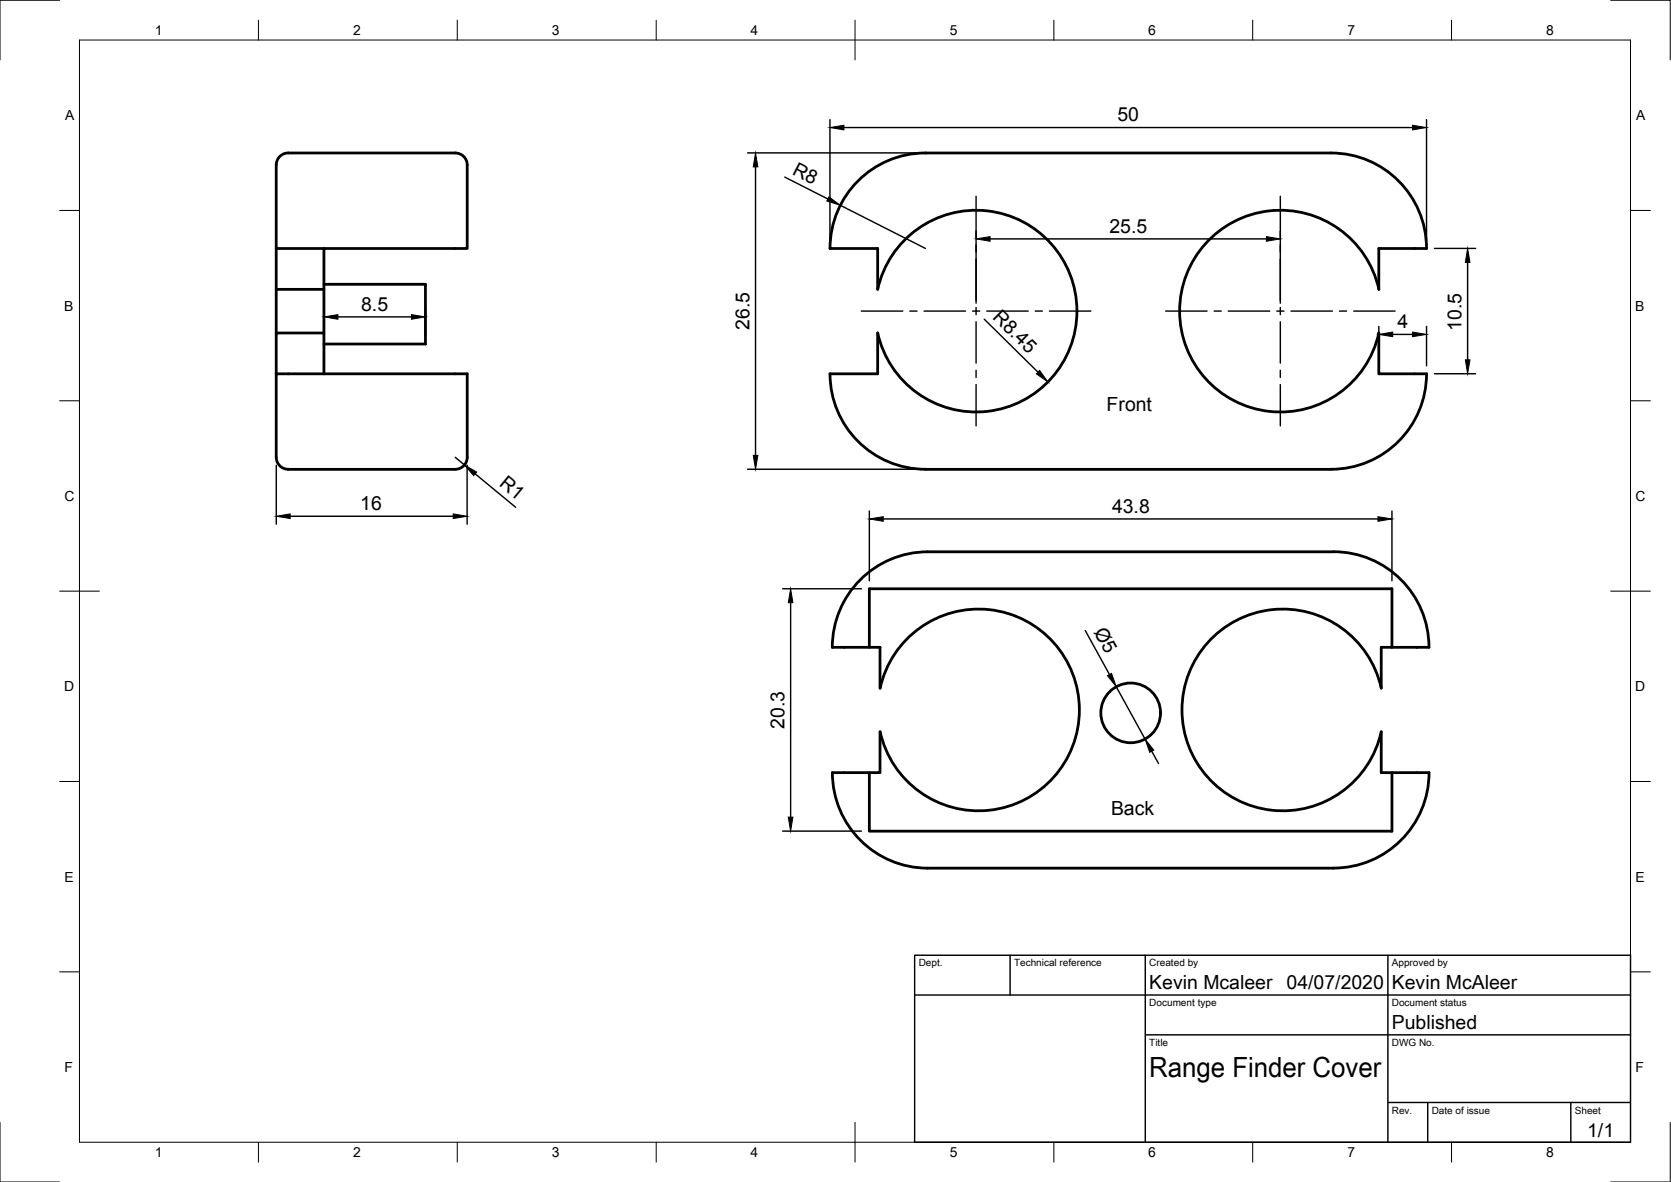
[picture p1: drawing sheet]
<svg xmlns="http://www.w3.org/2000/svg" width="420mm" height="297mm" viewBox="0 0 420 297" stroke-linecap="round" stroke-linejoin="round" font-family="sans-serif">
<!-- layer: Visible -->
<g fill="none" stroke="#000" stroke-width=".7">
<path d="M70.6 39.1l1.2-.6 .7-.1h42a3.3 3.3 0 0 1 3 4.1v19.9h-48.1v-19.9a4.1 4.1 0 0 1 1.2-3.4zM215.7 45.5a23.9 23.9 0 0 1 17-7.1h102a23.9 23.9 0 0 1 23.9 24h-11.9v10.3a25.3 25.3 0 0 0-39-15.5 25.3 25.3 0 0 0 0 41.9 25.3 25.3 0 0 0 39-15.4v10.2h12a24 24 0 0 1-24 24h-102a24 24 0 0 1-24-24h12v-10.2a25.3 25.3 0 0 0 39 15.4 25.3 25.3 0 0 0 0-41.9 25.3 25.3 0 0 0-39 15.5v-10.3h-12a23.7 23.7 0 0 1 7-16.9zM69.4 62.4v10.3M81.4 71.4h25.6v15.1h-25.6M81.4 62.4v31.5M81.4 72.7h-12v11M81.4 83.7h-12v10.2M69.4 114.9v-21h48.1v21M117.5 114.9a2.99 2.99 0 0 1-3 3h-42a3 3 0 0 1-3-3M218.6 162.7v-14.7h131.4v14.7M221.3 172.9v-10.2h-12a23.9 23.9 0 0 1 24-24l102-.1a23.9 23.9 0 0 1 24 24.1h-12v10.2a25.3 25.3 0 0 0-39-15.5 25.3 25.3 0 0 0 0 42 25.3 25.3 0 0 0 39-15.5M221.3 172.9a25.3 25.3 0 0 1 39-15.5 25.3 25.3 0 0 1 0 42 25.3 25.3 0 0 1-39-15.5"/>
<path d="M209.3 194.2a24 24 0 0 0 24 24h102M218.6 194.2v14.7h131.4v-14.7M221.3 183.9v10.3h-12M347.3 183.9v10.3h12a23.9 23.9 0 0 1-24 24"/>
<circle cx="284.3" cy="179.2" r="7.5"/>
</g>
<!-- layer: Border -->
<g fill="none" stroke="#000" stroke-width=".25">
<path d="M15 .1h-15v15M20 10.1h390v276.9h-390zM65 5.1v5M115 5.1v5M165 5.1v5M215 5.1v10M265 5.1v5M315 5.1v5M365 5.1v5M405 .1h15v15M15 52.9h5M410 52.9h5"/>
<path d="M15 100.7h5M410 100.7h5M15 148.6h10M405 148.6h10M15 196.4h5M410 196.4h5M15 244.2h5M410 244.2h5M0 282.1v14.9h15M65 287v5M115 287v5M165 287v5"/>
<path d="M215 282.1v9.9M265 287v5M315 287v5M365 287v5M420 282.1v14.9h-15"/>
</g>
<!-- layer: TitleBlock -->
<path d="M230 240.1h180v46.9h-180zM230 250h180M254 240.1v9.9M288 240.1v46.9M349 240.1v46.9M288 260.1h122M349 277.1h61M359 277.1v9.9M395 277.1v9.9" fill="none" stroke="#000" stroke-width=".36"/>
<!-- layer: Center Lines -->
<g fill="none" stroke="#000" stroke-width=".36">
<path d="M245.4 49.3v10.4M321.9 49.3v10.4M216.6 78.2h10.4M228.8 78.2h1.8M232.3 78.2h10.5M244.5 78.2h1.8M245.4 61.5v1.8M245.4 65.1v10.4M245.4 77.3v1.8M248.1 78.2h10.4M260.3 78.2h1.8M263.9 78.2h10.4"/>
<path d="M293.1 78.2h10.4M305.3 78.2h1.8M308.8 78.2h10.5M321 78.2h1.8M321.9 61.5v1.8M321.9 65.1v10.4M321.9 77.3v1.8M324.6 78.2h10.4M336.8 78.2h1.8M340.4 78.2h10.4M245.4 80.9v10.4M245.4 93.1v1.7"/>
<path d="M245.4 96.6v10.4M321.9 80.9v10.4M321.9 93.1v1.7M321.9 96.6v10.4"/>
</g>
<!-- layer: Dimensions -->
<g fill="none" stroke="#000" stroke-width=".36">
<path d="M188 38.4h42.7M208.7 30.1v30.3M212.2 32.1h143M358.7 30.1v30.3M190 41.9v72.5M197.3 44.5l10.9 5.5M211.3 51.6l21.4 10.8M245.4 58v18.2M321.9 58v18.2M81.5 77.6v6.8M85 79.6h18.5M107 77.6v6.8"/>
<path d="M248.9 60h69.5M360.7 62.4h10.3M369 65.9v24.5M247.5 80.2l13.5 13.3M346.7 82v9.9M350.2 84h5M358.7 82v9.9M360.7 93.9h10.3M69.5 116.9v14.8M114.5 114.9l2.3 1.9M117.5 116.9v14.8M119.5 119.1l10.1 8.4"/>
<path d="M188 117.9h42.7M73 129.7h41M218.6 128.4v17.6M222.1 130.4h124.4M350 128.4v17.6M196.8 148h19.8M198.8 151.5v53.8M272.9 158.5l6.1 11M280.7 172.6l7.2 13.1M289.6 188.8l1.7 3.1M196.8 208.9h19.8"/>
</g>
<g fill="#000" stroke="#000" stroke-width=".25">
<path d="M208.7 32.1l3.5-.6v1.1zM355.2 31.5l3.5 .6-3.5 .5zM190 38.4l.6 3.5h-1.2zM208.4 49.5l2.9 2.1-3.4-1.1zM245.4 60l3.5-.5v1.1zM318.4 59.5l3.5 .5-3.5 .6zM81.5 79.6l3.5-.5v1.1zM103.5 79.1l3.5 .5-3.5 .6zM369 62.4l.6 3.5h-1.2zM261.4 93.1l2.1 2.9-2.9-2.1zM346.7 84l3.5-.6v1.2zM355.2 83.4l3.5 .6-3.5 .6z"/>
<path d="M368.4 90.4h1.2l-.6 3.5zM116.8 116.8l3 1.8-.7 .9zM189.4 114.4h1.2l-.6 3.5zM69.5 129.7l3.5-.6v1.2zM114 129.1l3.5 .6-3.5 .6zM218.6 130.4l3.5-.6v1.2zM346.5 129.8l3.5 .6-3.5 .6zM198.8 148l.6 3.5h-1.2zM278.5 169.8l1-.6 1.2 3.4zM287.9 185.7l2.2 2.8-1 .6zM198.2 205.3h1.2l-.6 3.6z"/>
</g>
<text font-size="7" x="289" y="270.6">Range Finder Cover</text>
<g font-size="4.9">
<text x="281" y="30.5">50</text>
<text x="199" y="43.6" transform="rotate(27 199 43.6)">R8</text>
<text x="279" y="58.5">25.5</text>
<text x="90.8" y="78.1">8.5</text>
<text x="188.4" y="82.9" transform="rotate(-90 188.4 82.9)">26.5</text>
<text x="249.4" y="79.9" transform="rotate(45 249.4 79.9)">R8.45</text>
<text x="351.4" y="82.5">4</text>
<text x="367.5" y="83.1" transform="rotate(-90 367.5 83.1)">10.5</text>
<text x="278.3" y="103.3">Front</text>
<text x="125.3" y="122" transform="rotate(40 125.3 122)">R1</text>
<text x="90.6" y="128.2">16</text>
<text x="279.6" y="128.9">43.8</text>
<text x="274.9" y="158.8" transform="rotate(61 274.9 158.8)">Ø5</text>
<text x="197.2" y="183.1" transform="rotate(-90 197.2 183.1)">20.3</text>
<text x="279.4" y="204.8">Back</text>
<text x="289" y="248.5">Kevin Mcaleer</text>
<text x="323.5" y="248.5">04/07/2020</text>
<text x="350" y="248.5">Kevin McAleer</text>
<text x="350" y="258.6">Published</text>
<text x="399.1" y="285.7">1/1</text>
</g>
<g font-size="3.5">
<text x="39" y="8.8">1</text>
<text x="88.8" y="8.8">2</text>
<text x="138.8" y="8.8">3</text>
<text x="188.7" y="8.8">4</text>
<text x="238.8" y="8.8">5</text>
<text x="288.7" y="8.8">6</text>
<text x="338.8" y="8.8">7</text>
<text x="388.8" y="8.8">8</text>
<text x="16.4" y="30.2">A</text>
<text x="411.4" y="30.2">A</text>
<text x="16.2" y="78">B</text>
<text x="411.2" y="78">B</text>
<text x="16.2" y="125.9">C</text>
<text x="411.2" y="125.9">C</text>
<text x="16.2" y="173.7">D</text>
<text x="411.2" y="173.7">D</text>
<text x="16.2" y="221.6">E</text>
<text x="411.2" y="221.6">E</text>
<text x="16.2" y="269.4">F</text>
<text x="411.2" y="269.4">F</text>
<text x="39" y="290.8">1</text>
<text x="88.8" y="290.8">2</text>
<text x="138.8" y="290.8">3</text>
<text x="188.7" y="290.8">4</text>
<text x="238.8" y="290.8">5</text>
<text x="288.7" y="290.8">6</text>
<text x="338.8" y="290.8">7</text>
<text x="388.8" y="290.8">8</text>
</g>
<g font-size="2.5">
<text x="231" y="242.9">Dept.</text>
<text x="255" y="242.9">Technical reference</text>
<text x="289" y="242.9">Created by</text>
<text x="350" y="242.9">Approved by</text>
<text x="289" y="252.8">Document type</text>
<text x="350" y="252.8">Document status</text>
<text x="289" y="262.9">Title</text>
<text x="350" y="262.9">DWG No.</text>
<text x="350" y="279.9">Rev.</text>
<text x="360" y="279.9">Date of issue</text>
<text x="396" y="279.9">Sheet</text>
</g>
</svg>
